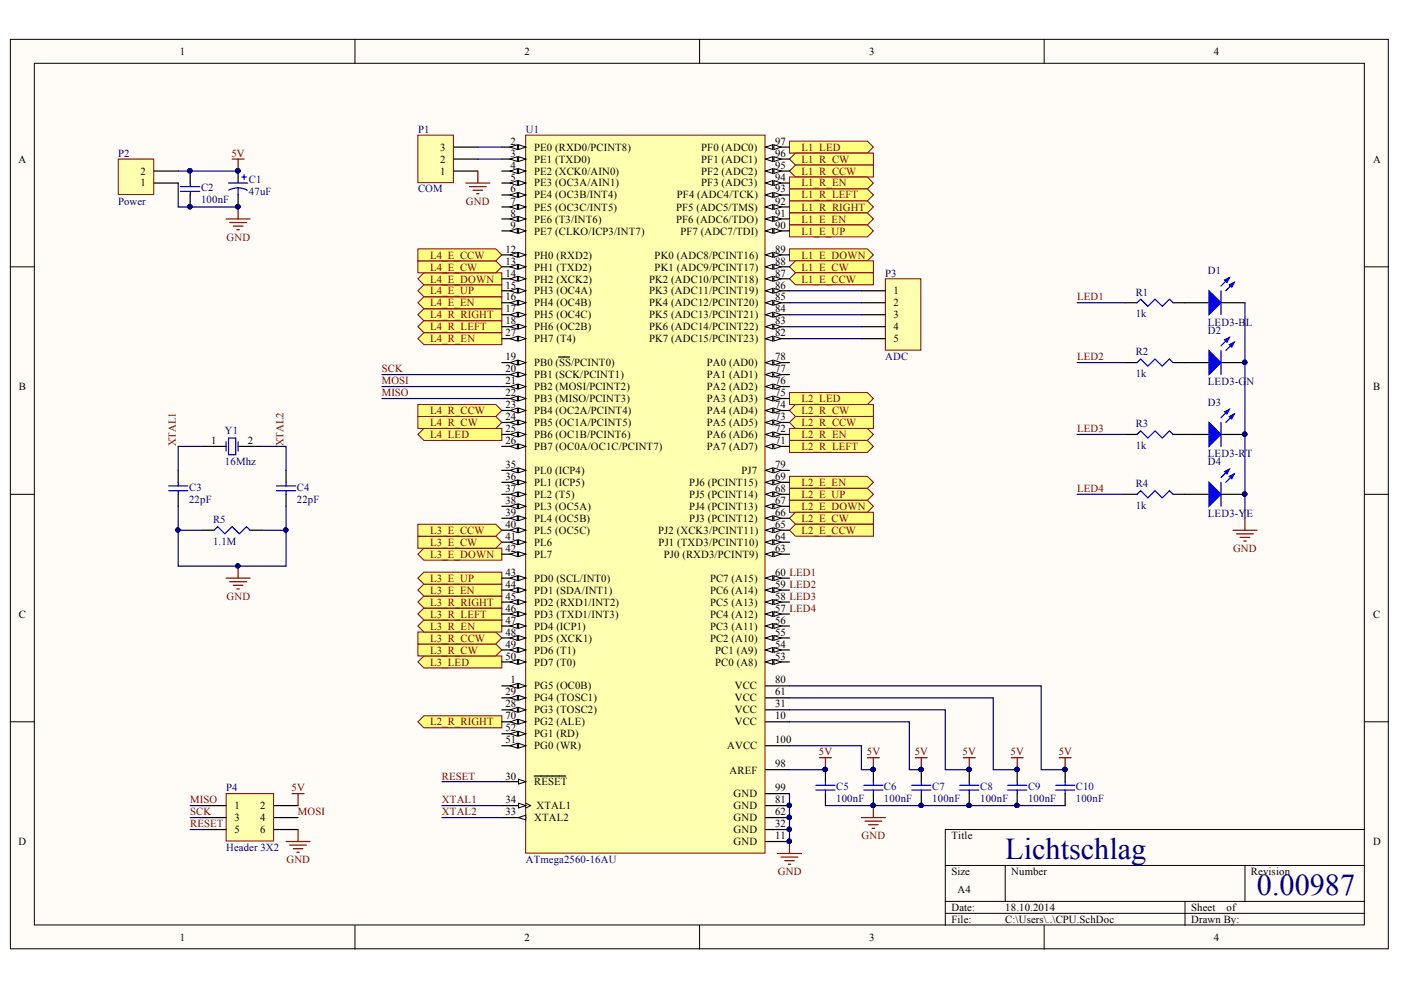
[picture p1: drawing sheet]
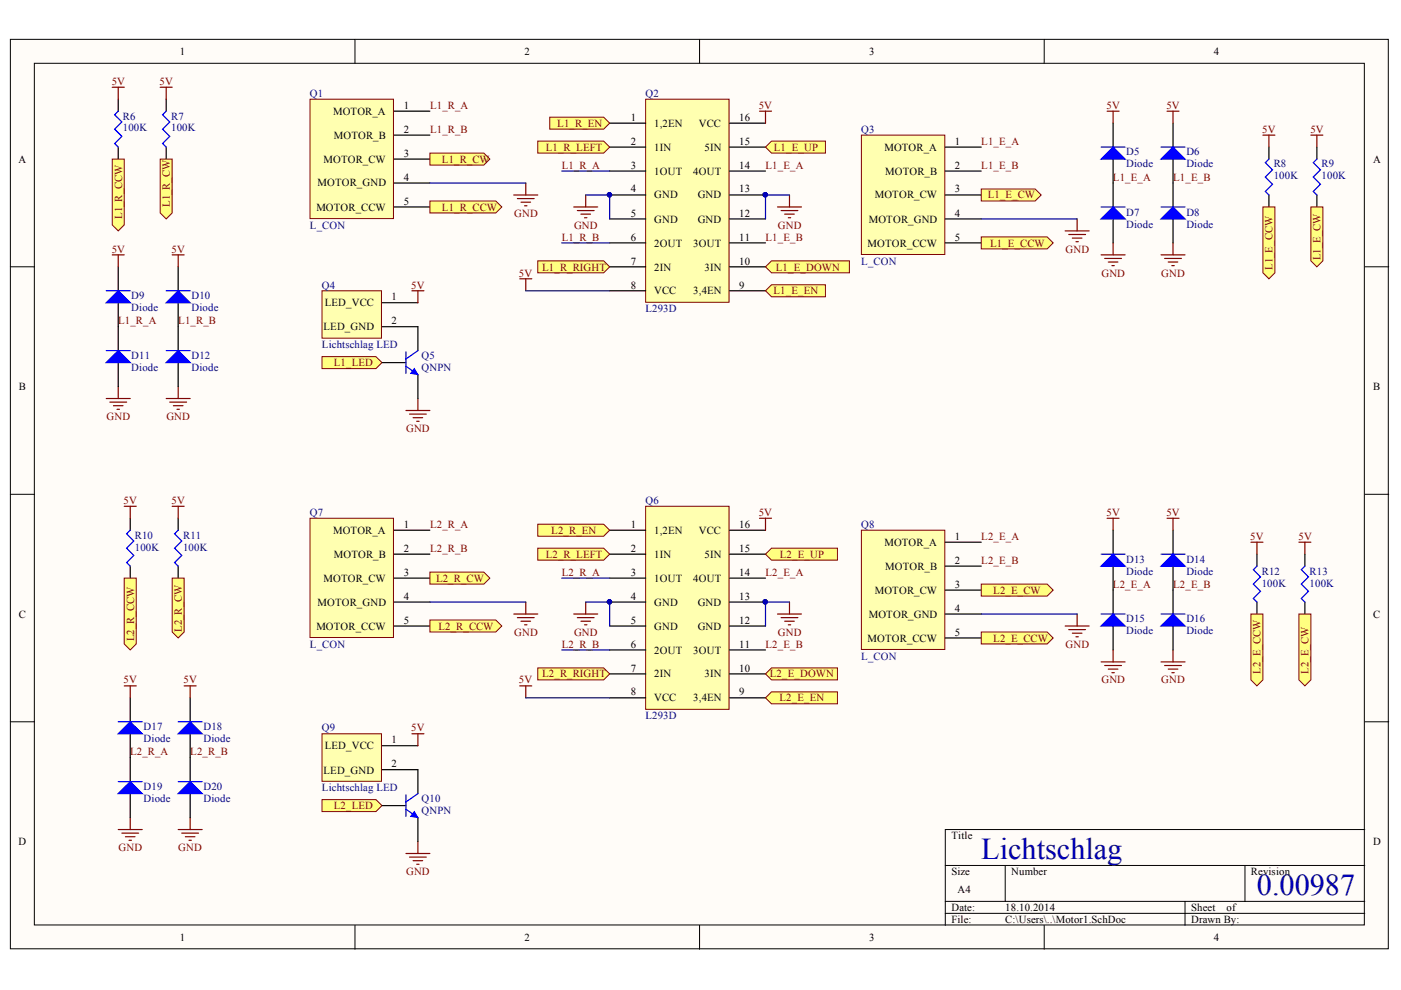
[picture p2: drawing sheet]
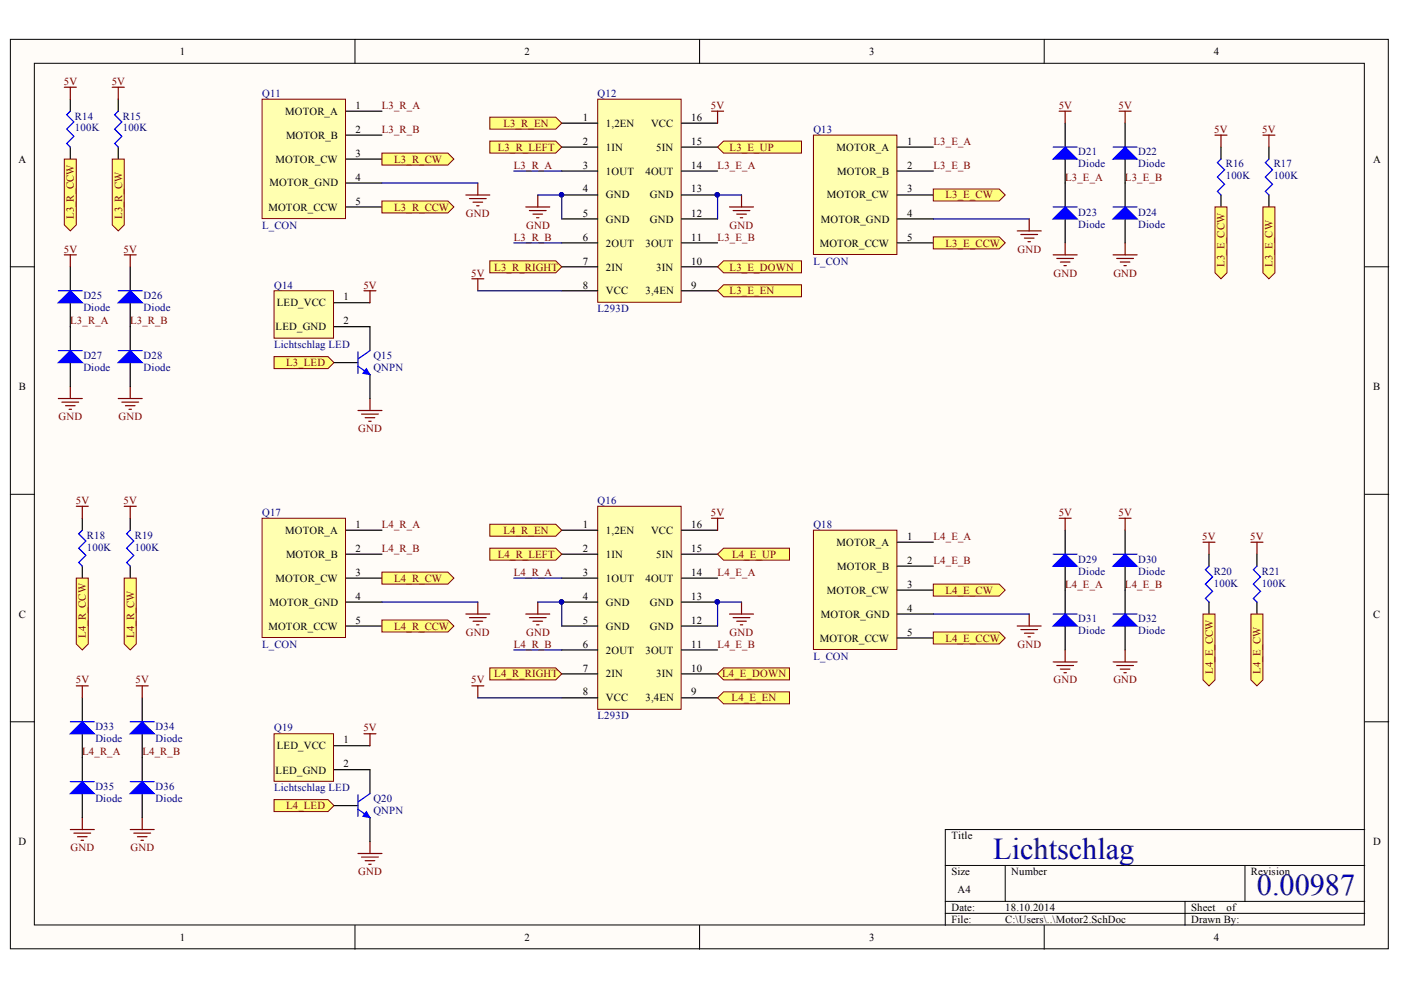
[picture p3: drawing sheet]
# Altium project Lichtschlag.PrjPCB
3 sheets, 93 parts. Net scope: flat (ports and power ports of the same name join across sheets).
Board file: Lichtschlag.PcbDoc
Sheets:
  CPU.SchDoc
  Motor1.SchDoc
  Motor2.SchDoc

## Sheet CPU.SchDoc
size A4

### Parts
C1  47uF  [2220]
C2  100nF  [2220]
C3  22pF  [6-0805_N]
C4  22pF  [6-0805_N]
C5  100nF  [2220]
C6  100nF  [2220]
C7  100nF  [2220]
C8  100nF  [2220]
C9  100nF  [2220]
C10  100nF  [2220]
D1  LED3-BL  [6-0805_N]
D2  LED3-GN  [6-0805_N]
D3  LED3-RT  [6-0805_N]
D4  LED3-YE  [6-0805_N]
P1  COM  [HDR1X3]
P2  Power  [HDR1X2]
P3  ADC  [HDR1X5]
P4  Header 3X2  [HDR2X3]
R1  1k  [6-0805_N]
R2  1k  [6-0805_N]
R3  1k  [6-0805_N]
R4  1k  [6-0805_N]
R5  1.1M  [6-0805_N]
U1  ATmega2560-16AU  [100A_M]
Y1  16Mhz  [R38]

### Ports
L1_E_CCW (in), L1_E_CW (in), L1_E_DOWN (out), L1_E_EN (out), L1_E_UP (out), L1_LED (out), L1_R_CCW (in), L1_R_CW (in), L1_R_EN (out), L1_R_LEFT (out), L1_R_RIGHT (out), L2_E_CCW (in), L2_E_CW (in), L2_E_DOWN (out), L2_E_EN (out), L2_E_UP (out), L2_LED (out), L2_R_CCW (in), L2_R_CW (in), L2_R_EN (out), L2_R_LEFT (out), L2_R_RIGHT (out), L3_E_CCW (in), L3_E_CW (in), L3_E_DOWN (out), L3_E_EN (out), L3_E_UP (out), L3_LED (out), L3_R_CCW (in), L3_R_CW (in), L3_R_EN (out), L3_R_LEFT (out), L3_R_RIGHT (out), L4_E_CCW (in), L4_E_CW (in), L4_E_DOWN (out), L4_E_EN (out), L4_E_UP (out), L4_LED (out), L4_R_CCW (in), L4_R_CW (in), L4_R_EN (out), L4_R_LEFT (out), L4_R_RIGHT (out)

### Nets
5V: C1.1 C2.2 C5.2 C6.2 C7.2 C8.2 C9.2 C10.2 P2.2 P4.2 U1.10(VCC) U1.31(VCC) U1.61(VCC) U1.80(VCC) U1.98(AREF) U1.100(AVCC)
GND: C1.2 C2.1 C3.1 C4.1 C5.1 C6.1 C7.1 C8.1 C9.1 C10.1 D1.2(K) D2.2(K) D3.2(K) D4.2(K) P1.1 P2.1 P4.6 R5.1 R5.2 U1.11(GND) U1.32(GND) U1.62(GND) U1.81(GND) U1.99(GND)
LED1: R1.1 U1.60(PC7_(A15))
LED2: R2.1 U1.59(PC6_(A14))
LED3: R3.1 U1.58(PC5_(A13))
LED4: R4.1 U1.57(PC4_(A12))
MISO: P4.1 U1.22(PB3_(MISO/PCINT3))
MOSI: P4.4 U1.21(PB2_(MOSI/PCINT2))
RESET: P4.5 U1.30(~{RESET})
SCK: P4.3 U1.20(PB1_(SCK/PCINT1))
XTAL1: C3.2 U1.34(XTAL1) Y1.1(OSC1)
XTAL2: C4.2 U1.33(XTAL2) Y1.2(OSC2)
NetD1_1: D1.1(A) R1.2
NetD2_1: D2.1(A) R2.2
NetD3_1: D3.1(A) R3.2
NetD4_1: D4.1(A) R4.2
NetP1_2: P1.2 U1.3(PE1_(TXD0))
NetP1_3: P1.3 U1.2(PE0_(RXD0/PCINT8))
NetP3_1: P3.1 U1.86(PK3_(ADC11/PCINT19))
NetP3_2: P3.2 U1.85(PK4_(ADC12/PCINT20))
NetP3_3: P3.3 U1.84(PK5_(ADC13/PCINT21))
NetP3_4: P3.4 U1.83(PK6_(ADC14/PCINT22))
NetP3_5: P3.5 U1.82(PK7_(ADC15/PCINT23))
NetQ1_3: U1.96(PF1_(ADC1)) ; port L1_R_CW
NetQ1_5: U1.95(PF2_(ADC2)) ; port L1_R_CCW
NetQ2_1: U1.94(PF3_(ADC3)) ; port L1_R_EN
NetQ2_2: U1.93(PF4_(ADC4/TCK)) ; port L1_R_LEFT
NetQ2_7: U1.92(PF5_(ADC5/TMS)) ; port L1_R_RIGHT
NetQ2_9: U1.91(PF6_(ADC6/TDO)) ; port L1_E_EN
NetQ2_10: U1.89(PK0_(ADC8/PCINT16)) ; port L1_E_DOWN
NetQ2_15: U1.90(PF7_(ADC7/TDI)) ; port L1_E_UP
NetQ3_3: U1.88(PK1_(ADC9/PCINT17)) ; port L1_E_CW
NetQ3_5: U1.87(PK2_(ADC10/PCINT18)) ; port L1_E_CCW
NetQ5_2: U1.97(PF0_(ADC0)) ; port L1_LED
NetQ6_1: U1.72(PA6_(AD6)) ; port L2_R_EN
NetQ6_2: U1.71(PA7_(AD7)) ; port L2_R_LEFT
NetQ6_7: U1.70(PG2_(ALE)) ; port L2_R_RIGHT
NetQ6_9: U1.69(PJ6_(PCINT15)) ; port L2_E_EN
NetQ6_10: U1.67(PJ4_(PCINT13)) ; port L2_E_DOWN
NetQ6_15: U1.68(PJ5_(PCINT14)) ; port L2_E_UP
NetQ7_3: U1.74(PA4_(AD4)) ; port L2_R_CW
NetQ7_5: U1.73(PA5_(AD5)) ; port L2_R_CCW
NetQ8_3: U1.66(PJ3_(PCINT12)) ; port L2_E_CW
NetQ8_5: U1.65(PJ2_(XCK3/PCINT11)) ; port L2_E_CCW
NetQ10_2: U1.75(PA3_(AD3)) ; port L2_LED
NetQ11_3: U1.49(PD6_(T1)) ; port L3_R_CW
NetQ11_5: U1.48(PD5_(XCK1)) ; port L3_R_CCW
NetQ12_1: U1.47(PD4_(ICP1)) ; port L3_R_EN
NetQ12_2: U1.46(PD3_(TXD1/INT3)) ; port L3_R_LEFT
NetQ12_7: U1.45(PD2_(RXD1/INT2)) ; port L3_R_RIGHT
NetQ12_9: U1.44(PD1_(SDA/INT1)) ; port L3_E_EN
NetQ12_10: U1.42(PL7) ; port L3_E_DOWN
NetQ12_15: U1.43(PD0_(SCL/INT0)) ; port L3_E_UP
NetQ13_3: U1.41(PL6) ; port L3_E_CW
NetQ13_5: U1.40(PL5_(OC5C)) ; port L3_E_CCW
NetQ15_2: U1.50(PD7_(T0)) ; port L3_LED
NetQ16_1: U1.27(PH7_(T4)) ; port L4_R_EN
NetQ16_2: U1.18(PH6_(OC2B)) ; port L4_R_LEFT
NetQ16_7: U1.17(PH5_(OC4C)) ; port L4_R_RIGHT
NetQ16_9: U1.16(PH4_(OC4B)) ; port L4_E_EN
NetQ16_10: U1.14(PH2_(XCK2)) ; port L4_E_DOWN
NetQ16_15: U1.15(PH3_(OC4A)) ; port L4_E_UP
NetQ17_3: U1.24(PB5_(OC1A/PCINT5)) ; port L4_R_CW
NetQ17_5: U1.23(PB4_(OC2A/PCINT4)) ; port L4_R_CCW
NetQ18_3: U1.13(PH1_(TXD2)) ; port L4_E_CW
NetQ18_5: U1.12(PH0_(RXD2)) ; port L4_E_CCW
NetQ20_2: U1.25(PB6_(OC1B/PCINT6)) ; port L4_LED

Not connected (* = marked no-connect by the designer): U1 1(PG5_(OC0B)) 4(PE2_(XCK0/AIN0)) 5(PE3_(OC3A/AIN1)) 6(PE4_(OC3B/INT4)) 7(PE5_(OC3C/INT5)) 8(PE6_(T3/INT6)) 9(PE7_(CLKO/ICP3/INT7)) 19(PB0_(~{SS}/PCINT0)) 26(PB7_(OC0A/OC1C/PCINT7)) 28(PG3_(TOSC2)) 29(PG4_(TOSC1)) 35(PL0_(ICP4)) 36(PL1_(ICP5)) 37(PL2_(T5)) 38(PL3_(OC5A)) 39(PL4_(OC5B)) 51(PG0_(WR)) 52(PG1_(RD)) 53(PC0_(A8)) 54(PC1_(A9)) 55(PC2_(A10)) 56(PC3_(A11)) 63(PJ0_(RXD3/PCINT9)) 64(PJ1_(TXD3/PCINT10)) 76(PA2_(AD2)) 77(PA1_(AD1)) 78(PA0_(AD0)) 79(PJ7)

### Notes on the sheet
- Lichtschlag
- 0.00987

## Sheet Motor1.SchDoc
size A4

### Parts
D5  Diode  [3.5X2.8X1.9]
D6  Diode  [3.5X2.8X1.9]
D7  Diode  [3.5X2.8X1.9]
D8  Diode  [3.5X2.8X1.9]
D9  Diode  [3.5X2.8X1.9]
D10  Diode  [3.5X2.8X1.9]
D11  Diode  [3.5X2.8X1.9]
D12  Diode  [3.5X2.8X1.9]
D13  Diode  [3.5X2.8X1.9]
D14  Diode  [3.5X2.8X1.9]
D15  Diode  [3.5X2.8X1.9]
D16  Diode  [3.5X2.8X1.9]
D17  Diode  [3.5X2.8X1.9]
D18  Diode  [3.5X2.8X1.9]
D19  Diode  [3.5X2.8X1.9]
D20  Diode  [3.5X2.8X1.9]
Q1  L_CON  [Lichschlag Connector]
Q2  L293D  [L293D]
Q3  L_CON  [Lichschlag Connector]
Q4  Lichtschlag LED  [Lichtschlag LED]
Q5  QNPN  [SOT-23B_L]
Q6  L293D  [L293D]
Q7  L_CON  [Lichschlag Connector]
Q8  L_CON  [Lichschlag Connector]
Q9  Lichtschlag LED  [Lichtschlag LED]
Q10  QNPN  [SOT-23B_L]
R6  100K  [6-0805_N]
R7  100K  [6-0805_N]
R8  100K  [6-0805_N]
R9  100K  [6-0805_N]
R10  100K  [6-0805_N]
R11  100K  [6-0805_N]
R12  100K  [6-0805_N]
R13  100K  [6-0805_N]

### Ports
L1_E_CCW (out), L1_E_CW (out), L1_E_DOWN (in), L1_E_EN (in), L1_E_UP (in), L1_LED (in), L1_R_CCW (out), L1_R_CW (out), L1_R_EN (in), L1_R_LEFT (in), L1_R_RIGHT (in), L2_E_CCW (out), L2_E_CW (out), L2_E_DOWN (in), L2_E_EN (in), L2_E_UP (in), L2_LED (in), L2_R_CCW (out), L2_R_CW (out), L2_R_EN (in), L2_R_LEFT (in), L2_R_RIGHT (in)

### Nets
5V: D5.2(K) D6.2(K) D9.2(K) D10.2(K) D13.2(K) D14.2(K) D17.2(K) D18.2(K) Q2.8(VCC) Q2.16(VCC) Q4.1(LED_VCC) Q6.8(VCC) Q6.16(VCC) Q9.1(LED_VCC) R6.2 R7.2 R8.2 R9.2 R10.2 R11.2 R12.2 R13.2
GND: D7.1(A) D8.1(A) D11.1(A) D12.1(A) D15.1(A) D16.1(A) D19.1(A) D20.1(A) Q1.4(MOTOR_GND) Q2.4(GND) Q2.5(GND) Q2.12(GND) Q2.13(GND) Q3.4(MOTOR_GND) Q5.3(E) Q6.4(GND) Q6.5(GND) Q6.12(GND) Q6.13(GND) Q7.4(MOTOR_GND) Q8.4(MOTOR_GND) Q10.3(E)
L1_E_A: D5.1(A) D7.2(K) Q2.14(4OUT) Q3.1(MOTOR_A)
L1_E_B: D6.1(A) D8.2(K) Q2.11(3OUT) Q3.2(MOTOR_B)
L1_R_A: D9.1(A) D11.2(K) Q1.1(MOTOR_A) Q2.3(1OUT)
L1_R_B: D10.1(A) D12.2(K) Q1.2(MOTOR_B) Q2.6(2OUT)
L2_E_A: D13.1(A) D15.2(K) Q6.14(4OUT) Q8.1(MOTOR_A)
L2_E_B: D14.1(A) D16.2(K) Q6.11(3OUT) Q8.2(MOTOR_B)
L2_R_A: D17.1(A) D19.2(K) Q6.3(1OUT) Q7.1(MOTOR_A)
L2_R_B: D18.1(A) D20.2(K) Q6.6(2OUT) Q7.2(MOTOR_B)
NetQ1_3: Q1.3(MOTOR_CW) R7.1 ; port L1_R_CW
NetQ1_5: Q1.5(MOTOR_CCW) R6.1 ; port L1_R_CCW
NetQ2_1: Q2.1(1,2EN) ; port L1_R_EN
NetQ2_2: Q2.2(1IN) ; port L1_R_LEFT
NetQ2_7: Q2.7(2IN) ; port L1_R_RIGHT
NetQ2_9: Q2.9(3,4EN) ; port L1_E_EN
NetQ2_10: Q2.10(3IN) ; port L1_E_DOWN
NetQ2_15: Q2.15(5IN) ; port L1_E_UP
NetQ3_3: Q3.3(MOTOR_CW) R9.1 ; port L1_E_CW
NetQ3_5: Q3.5(MOTOR_CCW) R8.1 ; port L1_E_CCW
NetQ4_2: Q4.2(LED_GND) Q5.1(C)
NetQ5_2: Q5.2(B) ; port L1_LED
NetQ6_1: Q6.1(1,2EN) ; port L2_R_EN
NetQ6_2: Q6.2(1IN) ; port L2_R_LEFT
NetQ6_7: Q6.7(2IN) ; port L2_R_RIGHT
NetQ6_9: Q6.9(3,4EN) ; port L2_E_EN
NetQ6_10: Q6.10(3IN) ; port L2_E_DOWN
NetQ6_15: Q6.15(5IN) ; port L2_E_UP
NetQ7_3: Q7.3(MOTOR_CW) R11.1 ; port L2_R_CW
NetQ7_5: Q7.5(MOTOR_CCW) R10.1 ; port L2_R_CCW
NetQ8_3: Q8.3(MOTOR_CW) R13.1 ; port L2_E_CW
NetQ8_5: Q8.5(MOTOR_CCW) R12.1 ; port L2_E_CCW
NetQ9_2: Q9.2(LED_GND) Q10.1(C)
NetQ10_2: Q10.2(B) ; port L2_LED

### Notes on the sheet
- Lichtschlag
- 0.00987

## Sheet Motor2.SchDoc
size A4

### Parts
D21  Diode  [3.5X2.8X1.9]
D22  Diode  [3.5X2.8X1.9]
D23  Diode  [3.5X2.8X1.9]
D24  Diode  [3.5X2.8X1.9]
D25  Diode  [3.5X2.8X1.9]
D26  Diode  [3.5X2.8X1.9]
D27  Diode  [3.5X2.8X1.9]
D28  Diode  [3.5X2.8X1.9]
D29  Diode  [3.5X2.8X1.9]
D30  Diode  [3.5X2.8X1.9]
D31  Diode  [3.5X2.8X1.9]
D32  Diode  [3.5X2.8X1.9]
D33  Diode  [3.5X2.8X1.9]
D34  Diode  [3.5X2.8X1.9]
D35  Diode  [3.5X2.8X1.9]
D36  Diode  [3.5X2.8X1.9]
Q11  L_CON  [Lichschlag Connector]
Q12  L293D  [L293D]
Q13  L_CON  [Lichschlag Connector]
Q14  Lichtschlag LED  [Lichtschlag LED]
Q15  QNPN  [SOT-23B_L]
Q16  L293D  [L293D]
Q17  L_CON  [Lichschlag Connector]
Q18  L_CON  [Lichschlag Connector]
Q19  Lichtschlag LED  [Lichtschlag LED]
Q20  QNPN  [SOT-23B_L]
R14  100K  [6-0805_N]
R15  100K  [6-0805_N]
R16  100K  [6-0805_N]
R17  100K  [6-0805_N]
R18  100K  [6-0805_N]
R19  100K  [6-0805_N]
R20  100K  [6-0805_N]
R21  100K  [6-0805_N]

### Ports
L3_E_CCW (out), L3_E_CW (out), L3_E_DOWN (in), L3_E_EN (in), L3_E_UP (in), L3_LED (in), L3_R_CCW (out), L3_R_CW (out), L3_R_EN (in), L3_R_LEFT (in), L3_R_RIGHT (in), L4_E_CCW (out), L4_E_CW (out), L4_E_DOWN (in), L4_E_EN (in), L4_E_UP (in), L4_LED (in), L4_R_CCW (out), L4_R_CW (out), L4_R_EN (in), L4_R_LEFT (in), L4_R_RIGHT (in)

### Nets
5V: D21.2(K) D22.2(K) D25.2(K) D26.2(K) D29.2(K) D30.2(K) D33.2(K) D34.2(K) Q12.8(VCC) Q12.16(VCC) Q14.1(LED_VCC) Q16.8(VCC) Q16.16(VCC) Q19.1(LED_VCC) R14.2 R15.2 R16.2 R17.2 R18.2 R19.2 R20.2 R21.2
GND: D23.1(A) D24.1(A) D27.1(A) D28.1(A) D31.1(A) D32.1(A) D35.1(A) D36.1(A) Q11.4(MOTOR_GND) Q12.4(GND) Q12.5(GND) Q12.12(GND) Q12.13(GND) Q13.4(MOTOR_GND) Q15.3(E) Q16.4(GND) Q16.5(GND) Q16.12(GND) Q16.13(GND) Q17.4(MOTOR_GND) Q18.4(MOTOR_GND) Q20.3(E)
L3_E_A: D21.1(A) D23.2(K) Q12.14(4OUT) Q13.1(MOTOR_A)
L3_E_B: D22.1(A) D24.2(K) Q12.11(3OUT) Q13.2(MOTOR_B)
L3_R_A: D25.1(A) D27.2(K) Q11.1(MOTOR_A) Q12.3(1OUT)
L3_R_B: D26.1(A) D28.2(K) Q11.2(MOTOR_B) Q12.6(2OUT)
L4_E_A: D29.1(A) D31.2(K) Q16.14(4OUT) Q18.1(MOTOR_A)
L4_E_B: D30.1(A) D32.2(K) Q16.11(3OUT) Q18.2(MOTOR_B)
L4_R_A: D33.1(A) D35.2(K) Q16.3(1OUT) Q17.1(MOTOR_A)
L4_R_B: D34.1(A) D36.2(K) Q16.6(2OUT) Q17.2(MOTOR_B)
NetQ11_3: Q11.3(MOTOR_CW) R15.1 ; port L3_R_CW
NetQ11_5: Q11.5(MOTOR_CCW) R14.1 ; port L3_R_CCW
NetQ12_1: Q12.1(1,2EN) ; port L3_R_EN
NetQ12_2: Q12.2(1IN) ; port L3_R_LEFT
NetQ12_7: Q12.7(2IN) ; port L3_R_RIGHT
NetQ12_9: Q12.9(3,4EN) ; port L3_E_EN
NetQ12_10: Q12.10(3IN) ; port L3_E_DOWN
NetQ12_15: Q12.15(5IN) ; port L3_E_UP
NetQ13_3: Q13.3(MOTOR_CW) R17.1 ; port L3_E_CW
NetQ13_5: Q13.5(MOTOR_CCW) R16.1 ; port L3_E_CCW
NetQ14_2: Q14.2(LED_GND) Q15.1(C)
NetQ15_2: Q15.2(B) ; port L3_LED
NetQ16_1: Q16.1(1,2EN) ; port L4_R_EN
NetQ16_2: Q16.2(1IN) ; port L4_R_LEFT
NetQ16_7: Q16.7(2IN) ; port L4_R_RIGHT
NetQ16_9: Q16.9(3,4EN) ; port L4_E_EN
NetQ16_10: Q16.10(3IN) ; port L4_E_DOWN
NetQ16_15: Q16.15(5IN) ; port L4_E_UP
NetQ17_3: Q17.3(MOTOR_CW) R19.1 ; port L4_R_CW
NetQ17_5: Q17.5(MOTOR_CCW) R18.1 ; port L4_R_CCW
NetQ18_3: Q18.3(MOTOR_CW) R21.1 ; port L4_E_CW
NetQ18_5: Q18.5(MOTOR_CCW) R20.1 ; port L4_E_CCW
NetQ19_2: Q19.2(LED_GND) Q20.1(C)
NetQ20_2: Q20.2(B) ; port L4_LED

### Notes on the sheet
- Lichtschlag
- 0.00987

## Nets that join several sheets
5V: CPU (16 pins), Motor1 (22 pins), Motor2 (22 pins)
GND: CPU (24 pins), Motor1 (22 pins), Motor2 (22 pins)
NetQ1_3: CPU (U1.96), Motor1 (Q1.3 R7.1)
NetQ1_5: CPU (U1.95), Motor1 (Q1.5 R6.1)
NetQ2_1: CPU (U1.94), Motor1 (Q2.1)
NetQ2_2: CPU (U1.93), Motor1 (Q2.2)
NetQ2_7: CPU (U1.92), Motor1 (Q2.7)
NetQ2_9: CPU (U1.91), Motor1 (Q2.9)
NetQ2_10: CPU (U1.89), Motor1 (Q2.10)
NetQ2_15: CPU (U1.90), Motor1 (Q2.15)
NetQ3_3: CPU (U1.88), Motor1 (Q3.3 R9.1)
NetQ3_5: CPU (U1.87), Motor1 (Q3.5 R8.1)
NetQ5_2: CPU (U1.97), Motor1 (Q5.2)
NetQ6_1: CPU (U1.72), Motor1 (Q6.1)
NetQ6_2: CPU (U1.71), Motor1 (Q6.2)
NetQ6_7: CPU (U1.70), Motor1 (Q6.7)
NetQ6_9: CPU (U1.69), Motor1 (Q6.9)
NetQ6_10: CPU (U1.67), Motor1 (Q6.10)
NetQ6_15: CPU (U1.68), Motor1 (Q6.15)
NetQ7_3: CPU (U1.74), Motor1 (Q7.3 R11.1)
NetQ7_5: CPU (U1.73), Motor1 (Q7.5 R10.1)
NetQ8_3: CPU (U1.66), Motor1 (Q8.3 R13.1)
NetQ8_5: CPU (U1.65), Motor1 (Q8.5 R12.1)
NetQ10_2: CPU (U1.75), Motor1 (Q10.2)
NetQ11_3: CPU (U1.49), Motor2 (Q11.3 R15.1)
NetQ11_5: CPU (U1.48), Motor2 (Q11.5 R14.1)
NetQ12_1: CPU (U1.47), Motor2 (Q12.1)
NetQ12_2: CPU (U1.46), Motor2 (Q12.2)
NetQ12_7: CPU (U1.45), Motor2 (Q12.7)
NetQ12_9: CPU (U1.44), Motor2 (Q12.9)
NetQ12_10: CPU (U1.42), Motor2 (Q12.10)
NetQ12_15: CPU (U1.43), Motor2 (Q12.15)
NetQ13_3: CPU (U1.41), Motor2 (Q13.3 R17.1)
NetQ13_5: CPU (U1.40), Motor2 (Q13.5 R16.1)
NetQ15_2: CPU (U1.50), Motor2 (Q15.2)
NetQ16_1: CPU (U1.27), Motor2 (Q16.1)
NetQ16_2: CPU (U1.18), Motor2 (Q16.2)
NetQ16_7: CPU (U1.17), Motor2 (Q16.7)
NetQ16_9: CPU (U1.16), Motor2 (Q16.9)
NetQ16_10: CPU (U1.14), Motor2 (Q16.10)
NetQ16_15: CPU (U1.15), Motor2 (Q16.15)
NetQ17_3: CPU (U1.24), Motor2 (Q17.3 R19.1)
NetQ17_5: CPU (U1.23), Motor2 (Q17.5 R18.1)
NetQ18_3: CPU (U1.13), Motor2 (Q18.3 R21.1)
NetQ18_5: CPU (U1.12), Motor2 (Q18.5 R20.1)
NetQ20_2: CPU (U1.25), Motor2 (Q20.2)
